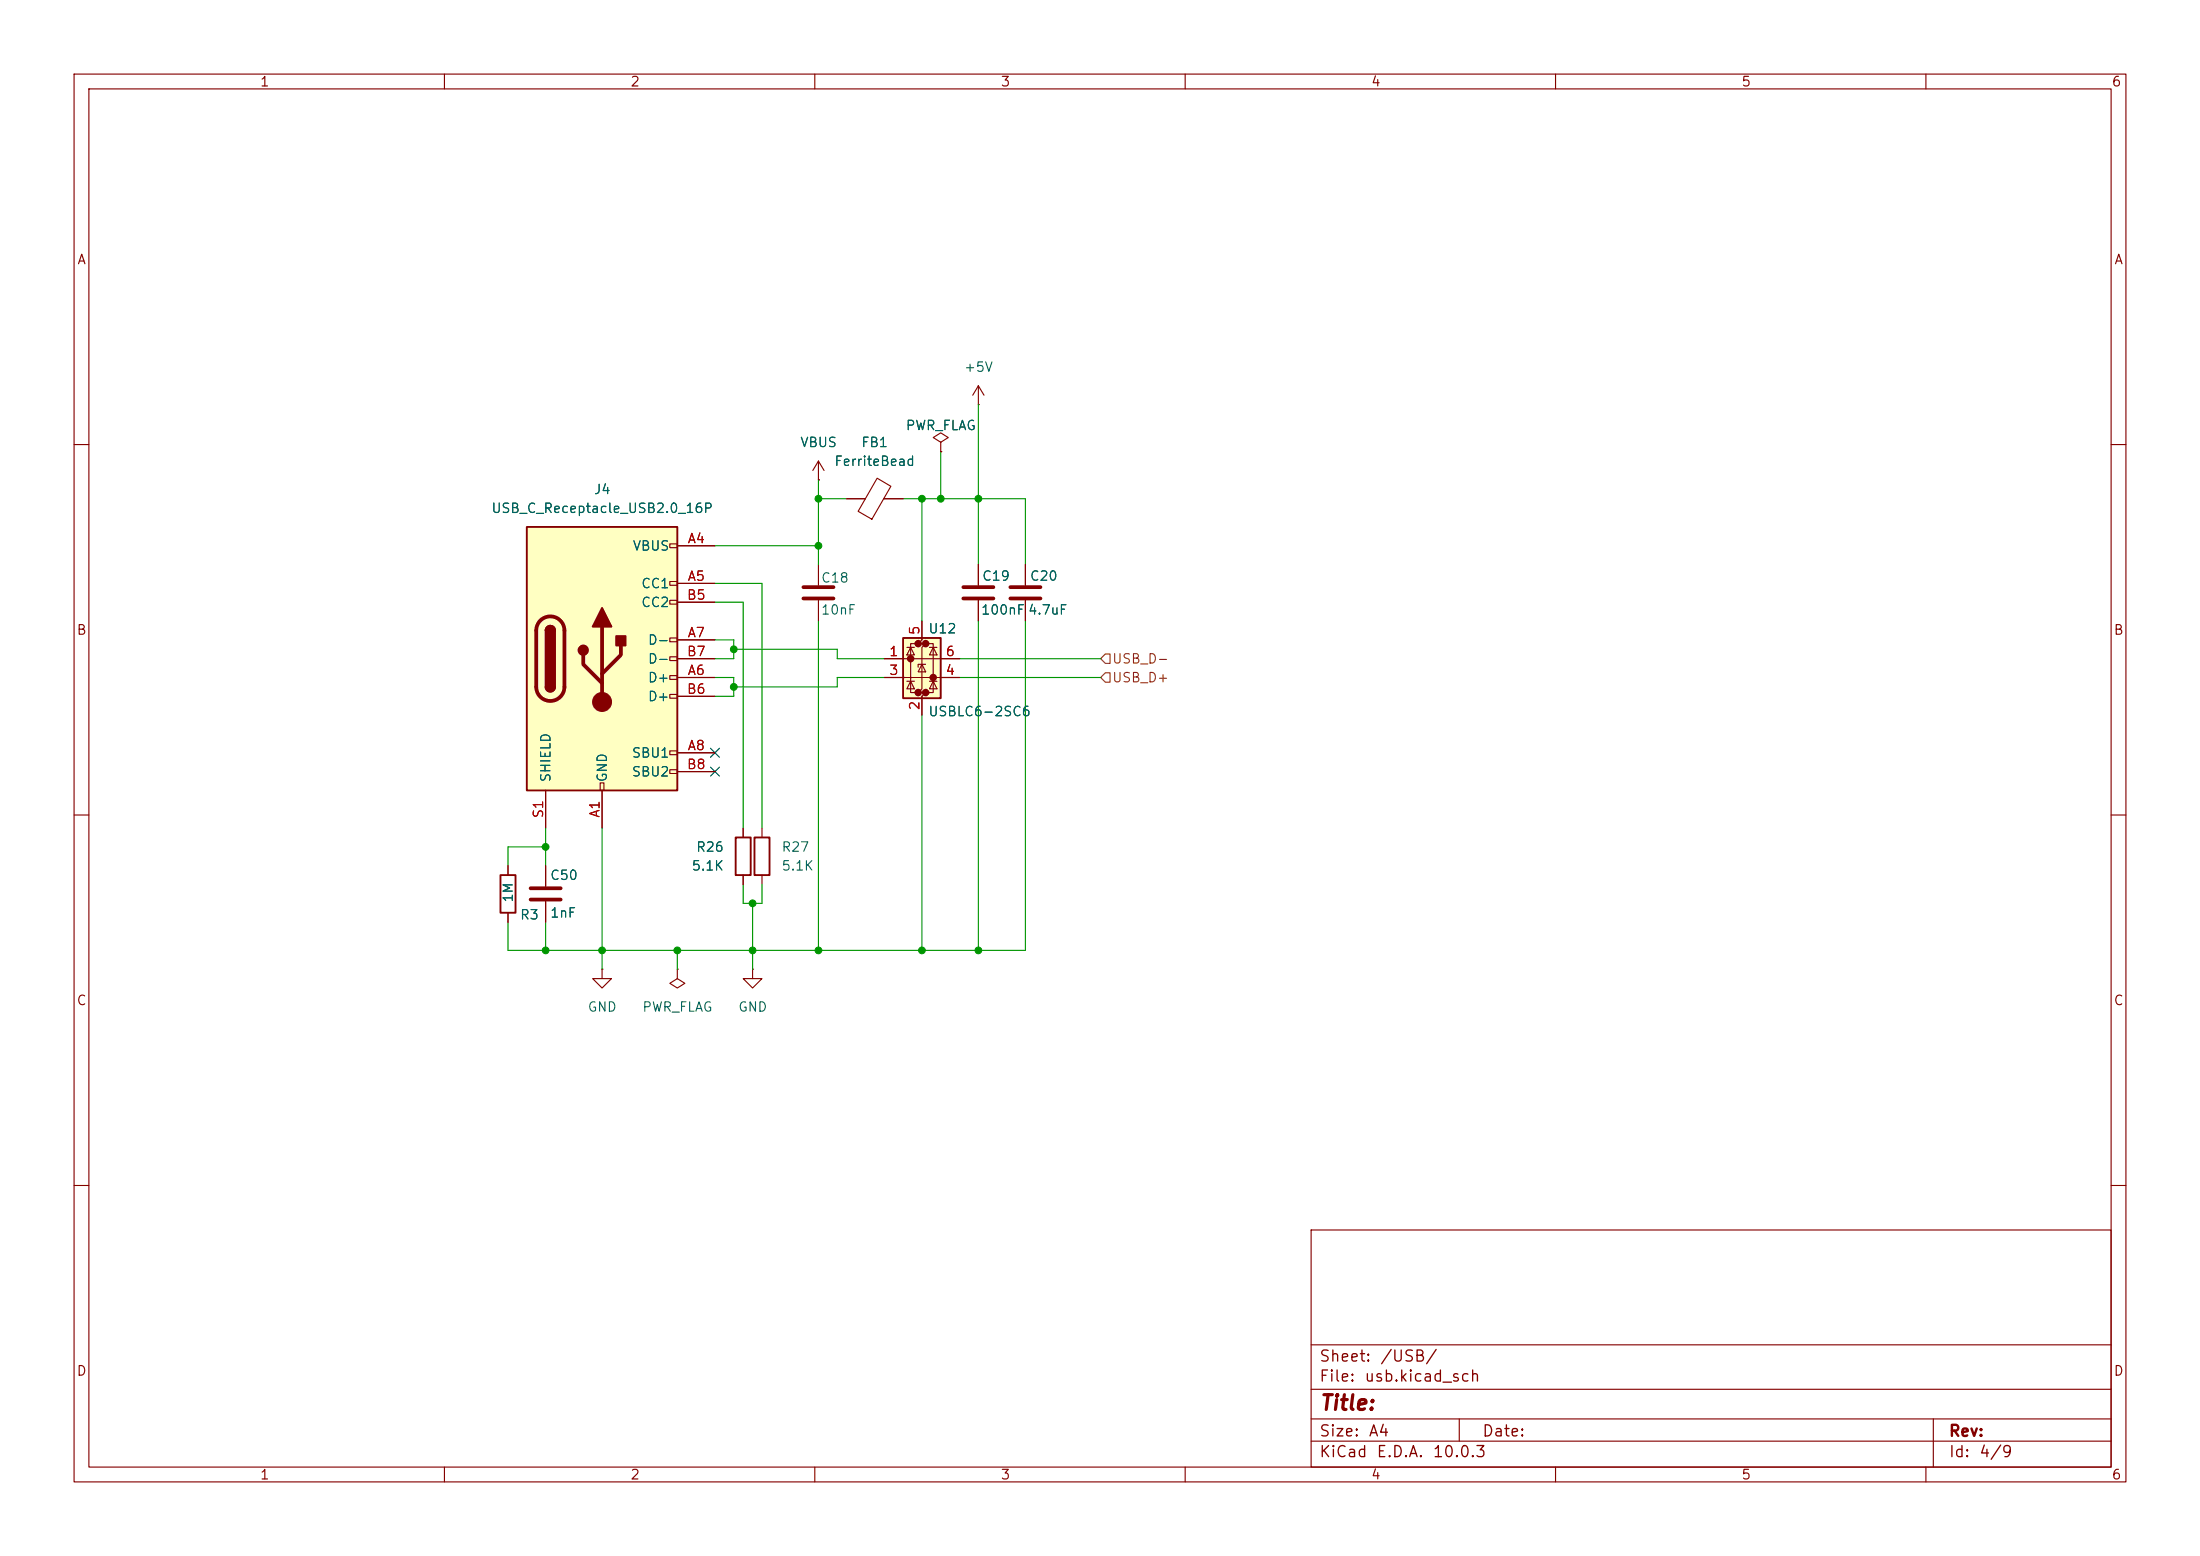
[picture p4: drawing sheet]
(kicad_sch
 (version 20260306)
 (generator "eeschema")
 (generator_version "10.0")
 (paper "A4")
 (lib_symbols
  (symbol "Connector:USB_C_Receptacle_USB2.0_16P"
   (pin_names
    (offset 1.016)) (exclude_from_sim no) (in_bom yes) (on_board yes)
   (in_pos_files yes)
   (duplicate_pin_numbers_are_jumpers no)
   (property "Reference" "J4" (at 0 22.86 0) (show_name no) (do_not_autoplace no) (effects (font (size 1.27 1.27))))
   (property "Value" "USB_C_Receptacle_USB2.0_16P" (at 0 20.32 0) (show_name no) (do_not_autoplace no) (effects (font (size 1.27 1.27))))
   (property "Footprint" "revolvenow:USB Type-C-02" (at 3.81 0 0) (show_name no) (do_not_autoplace no) (hide yes) (effects (font (size 1.27 1.27))))
   (property "Datasheet" "https://www.usb.org/sites/default/files/documents/usb_type-c.zip" (at 3.81 0 0) (show_name no) (do_not_autoplace no) (hide yes) (effects (font (size 1.27 1.27))))
   (property "Description" "USB 2.0-only 16P Type-C Receptacle connector" (at 0 0 0) (show_name no) (do_not_autoplace no) (hide yes) (effects (font (size 1.27 1.27))))
   (symbol "USB_C_Receptacle_USB2.0_16P_0_0"
    (rectangle (start -0.254 -17.78) (end 0.254 -16.764) (stroke (width 0) (type default)) (fill (type none)))
    (rectangle (start 10.16 15.494) (end 9.144 14.986) (stroke (width 0) (type default)) (fill (type none)))
    (rectangle (start 10.16 10.414) (end 9.144 9.906) (stroke (width 0) (type default)) (fill (type none)))
    (rectangle (start 10.16 7.874) (end 9.144 7.366) (stroke (width 0) (type default)) (fill (type none)))
    (rectangle (start 10.16 2.794) (end 9.144 2.286) (stroke (width 0) (type default)) (fill (type none)))
    (rectangle (start 10.16 0.254) (end 9.144 -0.254) (stroke (width 0) (type default)) (fill (type none)))
    (rectangle (start 10.16 -2.286) (end 9.144 -2.794) (stroke (width 0) (type default)) (fill (type none)))
    (rectangle (start 10.16 -4.826) (end 9.144 -5.334) (stroke (width 0) (type default)) (fill (type none)))
    (rectangle (start 10.16 -12.446) (end 9.144 -12.954) (stroke (width 0) (type default)) (fill (type none)))
    (rectangle (start 10.16 -14.986) (end 9.144 -15.494) (stroke (width 0) (type default)) (fill (type none))))
   (symbol "USB_C_Receptacle_USB2.0_16P_0_1"
    (rectangle (start -10.16 17.78) (end 10.16 -17.78) (stroke (width 0.254) (type default)) (fill (type background)))
    (polyline (pts (xy -8.89 -3.81) (xy -8.89 3.81)) (stroke (width 0.508) (type default)) (fill (type none)))
    (rectangle (start -7.62 -3.81) (end -6.35 3.81) (stroke (width 0.254) (type default)) (fill (type outline)))
    (arc (start -7.62 3.81) (mid -6.985 4.4423) (end -6.35 3.81) (stroke (width 0.254) (type default)) (fill (type none)))
    (arc (start -7.62 3.81) (mid -6.985 4.4423) (end -6.35 3.81) (stroke (width 0.254) (type default)) (fill (type outline)))
    (arc (start -8.89 3.81) (mid -6.985 5.7067) (end -5.08 3.81) (stroke (width 0.508) (type default)) (fill (type none)))
    (arc (start -5.08 -3.81) (mid -6.985 -5.7067) (end -8.89 -3.81) (stroke (width 0.508) (type default)) (fill (type none)))
    (arc (start -6.35 -3.81) (mid -6.985 -4.4423) (end -7.62 -3.81) (stroke (width 0.254) (type default)) (fill (type none)))
    (arc (start -6.35 -3.81) (mid -6.985 -4.4423) (end -7.62 -3.81) (stroke (width 0.254) (type default)) (fill (type outline)))
    (polyline (pts (xy -5.08 3.81) (xy -5.08 -3.81)) (stroke (width 0.508) (type default)) (fill (type none)))
    (circle (center -2.54 1.143) (radius 0.635) (stroke (width 0.254) (type default)) (fill (type outline)))
    (polyline (pts (xy -1.27 4.318) (xy 0 6.858) (xy 1.27 4.318) (xy -1.27 4.318)) (stroke (width 0.254) (type default)) (fill (type outline)))
    (polyline (pts (xy 0 -2.032) (xy 2.54 0.508) (xy 2.54 1.778)) (stroke (width 0.508) (type default)) (fill (type none)))
    (polyline (pts (xy 0 -3.302) (xy -2.54 -0.762) (xy -2.54 0.508)) (stroke (width 0.508) (type default)) (fill (type none)))
    (polyline (pts (xy 0 -5.842) (xy 0 4.318)) (stroke (width 0.508) (type default)) (fill (type none)))
    (circle (center 0 -5.842) (radius 1.27) (stroke (width 0) (type default)) (fill (type outline)))
    (rectangle (start 1.905 1.778) (end 3.175 3.048) (stroke (width 0.254) (type default)) (fill (type outline))))
   (symbol "USB_C_Receptacle_USB2.0_16P_1_1"
    (pin passive line (at 0 -22.86 90) (length 5.08) (name "GND" (effects (font (size 1.27 1.27)))) (number "A1" (effects (font (size 1.27 1.27)))))
    (pin power_out line (at 15.24 15.24 180) (length 5.08) (name "VBUS" (effects (font (size 1.27 1.27)))) (number "A4" (effects (font (size 1.27 1.27)))))
    (pin bidirectional line (at 15.24 10.16 180) (length 5.08) (name "CC1" (effects (font (size 1.27 1.27)))) (number "A5" (effects (font (size 1.27 1.27)))))
    (pin bidirectional line (at 15.24 -2.54 180) (length 5.08) (name "D+" (effects (font (size 1.27 1.27)))) (number "A6" (effects (font (size 1.27 1.27)))))
    (pin bidirectional line (at 15.24 2.54 180) (length 5.08) (name "D-" (effects (font (size 1.27 1.27)))) (number "A7" (effects (font (size 1.27 1.27)))))
    (pin bidirectional line (at 15.24 -12.7 180) (length 5.08) (name "SBU1" (effects (font (size 1.27 1.27)))) (number "A8" (effects (font (size 1.27 1.27)))))
    (pin passive line (at 0 -22.86 90) (length 5.08) (hide yes) (name "GND" (effects (font (size 1.27 1.27)))) (number "B1" (effects (font (size 1.27 1.27)))))
    (pin power_out line (at 15.24 15.24 180) (length 5.08) (hide yes) (name "VBUS" (effects (font (size 1.27 1.27)))) (number "B4" (effects (font (size 1.27 1.27)))))
    (pin bidirectional line (at 15.24 7.62 180) (length 5.08) (name "CC2" (effects (font (size 1.27 1.27)))) (number "B5" (effects (font (size 1.27 1.27)))))
    (pin bidirectional line (at 15.24 -5.08 180) (length 5.08) (name "D+" (effects (font (size 1.27 1.27)))) (number "B6" (effects (font (size 1.27 1.27)))))
    (pin bidirectional line (at 15.24 0 180) (length 5.08) (name "D-" (effects (font (size 1.27 1.27)))) (number "B7" (effects (font (size 1.27 1.27)))))
    (pin bidirectional line (at 15.24 -15.24 180) (length 5.08) (name "SBU2" (effects (font (size 1.27 1.27)))) (number "B8" (effects (font (size 1.27 1.27)))))
    (pin passive line (at -7.62 -22.86 90) (length 5.08) (name "SHIELD" (effects (font (size 1.27 1.27)))) (number "S1" (effects (font (size 1.27 1.27))))))
   (embedded_fonts no))
  (symbol "Device:C"
   (pin_numbers (hide yes))
   (pin_names
    (offset 0.254)) (exclude_from_sim no) (in_bom yes) (on_board yes)
   (in_pos_files yes)
   (duplicate_pin_numbers_are_jumpers no)
   (property "Reference" "C" (at 0.635 2.54 0) (show_name no) (do_not_autoplace no) (effects (font (size 1.27 1.27)) (justify left)))
   (property "Value" "C" (at 0.635 -2.54 0) (show_name no) (do_not_autoplace no) (effects (font (size 1.27 1.27)) (justify left)))
   (property "Footprint" "" (at 0.9652 -3.81 0) (show_name no) (do_not_autoplace no) (hide yes) (effects (font (size 1.27 1.27))))
   (property "Datasheet" "" (at 0 0 0) (show_name no) (do_not_autoplace no) (hide yes) (effects (font (size 1.27 1.27))))
   (property "Description" "Unpolarized capacitor" (at 0 0 0) (show_name no) (do_not_autoplace no) (hide yes) (effects (font (size 1.27 1.27))))
   (symbol "C_0_1"
    (polyline (pts (xy -2.032 0.762) (xy 2.032 0.762)) (stroke (width 0.508) (type default)) (fill (type none)))
    (polyline (pts (xy -2.032 -0.762) (xy 2.032 -0.762)) (stroke (width 0.508) (type default)) (fill (type none))))
   (symbol "C_1_1"
    (pin passive line (at 0 3.81 270) (length 2.794) (name "" (effects (font (size 1.27 1.27)))) (number "1" (effects (font (size 1.27 1.27)))))
    (pin passive line (at 0 -3.81 90) (length 2.794) (name "" (effects (font (size 1.27 1.27)))) (number "2" (effects (font (size 1.27 1.27))))))
   (embedded_fonts no))
  (symbol "Device:FerriteBead"
   (pin_numbers (hide yes))
   (pin_names
    (offset 0)) (exclude_from_sim no) (in_bom yes) (on_board yes)
   (in_pos_files yes)
   (duplicate_pin_numbers_are_jumpers no)
   (property "Reference" "FB" (at -3.81 0.635 90) (show_name no) (do_not_autoplace no) (effects (font (size 1.27 1.27))))
   (property "Value" "FerriteBead" (at 3.81 0 90) (show_name no) (do_not_autoplace no) (effects (font (size 1.27 1.27))))
   (property "Footprint" "" (at -1.778 0 90) (show_name no) (do_not_autoplace no) (hide yes) (effects (font (size 1.27 1.27))))
   (property "Datasheet" "" (at 0 0 0) (show_name no) (do_not_autoplace no) (hide yes) (effects (font (size 1.27 1.27))))
   (property "Description" "Ferrite bead" (at 0 0 0) (show_name no) (do_not_autoplace no) (hide yes) (effects (font (size 1.27 1.27))))
   (symbol "FerriteBead_0_1"
    (polyline (pts (xy -2.7686 0.4064) (xy -1.7018 2.2606) (xy 2.7686 -0.3048) (xy 1.6764 -2.159) (xy -2.7686 0.4064)) (stroke (width 0) (type default)) (fill (type none)))
    (polyline (pts (xy 0 1.27) (xy 0 1.2954)) (stroke (width 0) (type default)) (fill (type none)))
    (polyline (pts (xy 0 -1.27) (xy 0 -1.2192)) (stroke (width 0) (type default)) (fill (type none))))
   (symbol "FerriteBead_1_1"
    (pin passive line (at 0 3.81 270) (length 2.54) (name "" (effects (font (size 1.27 1.27)))) (number "1" (effects (font (size 1.27 1.27)))))
    (pin passive line (at 0 -3.81 90) (length 2.54) (name "" (effects (font (size 1.27 1.27)))) (number "2" (effects (font (size 1.27 1.27))))))
   (embedded_fonts no))
  (symbol "Device:R"
   (pin_numbers (hide yes))
   (pin_names
    (offset 0)) (exclude_from_sim no) (in_bom yes) (on_board yes)
   (in_pos_files yes)
   (duplicate_pin_numbers_are_jumpers no)
   (property "Reference" "R" (at 2.032 0 90) (show_name no) (do_not_autoplace no) (effects (font (size 1.27 1.27))))
   (property "Value" "R" (at 0 0 90) (show_name no) (do_not_autoplace no) (effects (font (size 1.27 1.27))))
   (property "Footprint" "" (at -1.778 0 90) (show_name no) (do_not_autoplace no) (hide yes) (effects (font (size 1.27 1.27))))
   (property "Datasheet" "" (at 0 0 0) (show_name no) (do_not_autoplace no) (hide yes) (effects (font (size 1.27 1.27))))
   (property "Description" "Resistor" (at 0 0 0) (show_name no) (do_not_autoplace no) (hide yes) (effects (font (size 1.27 1.27))))
   (symbol "R_0_1"
    (rectangle (start -1.016 -2.54) (end 1.016 2.54) (stroke (width 0.254) (type default)) (fill (type none))))
   (symbol "R_1_1"
    (pin passive line (at 0 3.81 270) (length 1.27) (name "" (effects (font (size 1.27 1.27)))) (number "1" (effects (font (size 1.27 1.27)))))
    (pin passive line (at 0 -3.81 90) (length 1.27) (name "" (effects (font (size 1.27 1.27)))) (number "2" (effects (font (size 1.27 1.27))))))
   (embedded_fonts no))
  (symbol "Power_Protection:USBLC6-2SC6"
   (pin_names (hide yes)) (exclude_from_sim no) (in_bom yes) (on_board yes)
   (in_pos_files yes)
   (duplicate_pin_numbers_are_jumpers no)
   (property "Reference" "U" (at 0.635 5.715 0) (show_name no) (do_not_autoplace no) (effects (font (size 1.27 1.27)) (justify left)))
   (property "Value" "USBLC6-2SC6" (at 0.635 3.81 0) (show_name no) (do_not_autoplace no) (effects (font (size 1.27 1.27)) (justify left)))
   (property "Footprint" "Package_TO_SOT_SMD:SOT-23-6" (at 1.27 -6.35 0) (show_name no) (do_not_autoplace no) (hide yes) (effects (font (size 1.27 1.27)
    (italic yes)) (justify left)))
   (property "Datasheet" "https://www.st.com/resource/en/datasheet/usblc6-2.pdf" (at 1.27 -8.255 0) (show_name no) (do_not_autoplace no) (hide yes) (effects (font (size 1.27 1.27)) (justify left)))
   (property "Description" "Very low capacitance ESD protection diode, 2 data-line, SOT-23-6" (at 0 0 0) (show_name no) (do_not_autoplace no) (hide yes) (effects (font (size 1.27 1.27))))
   (symbol "USBLC6-2SC6_0_0"
    (circle (center -1.524 0) (radius 0.0001) (stroke (width 0.508) (type default)) (fill (type none)))
    (circle (center -0.508 2.032) (radius 0.0001) (stroke (width 0.508) (type default)) (fill (type none)))
    (circle (center -0.508 -4.572) (radius 0.0001) (stroke (width 0.508) (type default)) (fill (type none)))
    (circle (center 0.508 2.032) (radius 0.0001) (stroke (width 0.508) (type default)) (fill (type none)))
    (circle (center 0.508 -4.572) (radius 0.0001) (stroke (width 0.508) (type default)) (fill (type none)))
    (circle (center 1.524 -2.54) (radius 0.0001) (stroke (width 0.508) (type default)) (fill (type none))))
   (symbol "USBLC6-2SC6_0_1"
    (polyline (pts (xy -2.54 0) (xy 2.54 0)) (stroke (width 0) (type default)) (fill (type none)))
    (polyline (pts (xy -2.54 -2.54) (xy 2.54 -2.54)) (stroke (width 0) (type default)) (fill (type none)))
    (polyline (pts (xy -2.032 0.508) (xy -1.016 0.508) (xy -1.524 1.524) (xy -2.032 0.508)) (stroke (width 0) (type default)) (fill (type none)))
    (polyline (pts (xy -2.032 -3.048) (xy -1.016 -3.048)) (stroke (width 0) (type default)) (fill (type none)))
    (polyline (pts (xy -1.016 1.524) (xy -2.032 1.524)) (stroke (width 0) (type default)) (fill (type none)))
    (polyline (pts (xy -1.016 -4.064) (xy -2.032 -4.064) (xy -1.524 -3.048) (xy -1.016 -4.064)) (stroke (width 0) (type default)) (fill (type none)))
    (polyline (pts (xy -0.508 -1.143) (xy -0.508 -0.762) (xy 0.508 -0.762)) (stroke (width 0) (type default)) (fill (type none)))
    (polyline (pts (xy 0 2.54) (xy -0.508 2.032) (xy 0.508 2.032) (xy 0 1.524) (xy 0 -4.064) (xy -0.508 -4.572) (xy 0.508 -4.572) (xy 0 -5.08)) (stroke (width 0) (type default)) (fill (type none)))
    (polyline (pts (xy 0.508 -1.778) (xy -0.508 -1.778) (xy 0 -0.762) (xy 0.508 -1.778)) (stroke (width 0) (type default)) (fill (type none)))
    (polyline (pts (xy 1.016 1.524) (xy 2.032 1.524)) (stroke (width 0) (type default)) (fill (type none)))
    (polyline (pts (xy 1.016 -3.048) (xy 2.032 -3.048)) (stroke (width 0) (type default)) (fill (type none)))
    (polyline (pts (xy 2.032 0.508) (xy 1.016 0.508) (xy 1.524 1.524) (xy 2.032 0.508)) (stroke (width 0) (type default)) (fill (type none)))
    (polyline (pts (xy 2.032 -4.064) (xy 1.016 -4.064) (xy 1.524 -3.048) (xy 2.032 -4.064)) (stroke (width 0) (type default)) (fill (type none))))
   (symbol "USBLC6-2SC6_1_1"
    (rectangle (start -2.54 2.794) (end 2.54 -5.334) (stroke (width 0.254) (type default)) (fill (type background)))
    (polyline (pts (xy -0.508 2.032) (xy -1.524 2.032) (xy -1.524 -4.572) (xy -0.508 -4.572)) (stroke (width 0) (type default)) (fill (type none)))
    (polyline (pts (xy 0.508 -4.572) (xy 1.524 -4.572) (xy 1.524 2.032) (xy 0.508 2.032)) (stroke (width 0) (type default)) (fill (type none)))
    (pin passive line (at -5.08 0 0) (length 2.54) (name "I/O1" (effects (font (size 1.27 1.27)))) (number "1" (effects (font (size 1.27 1.27)))))
    (pin passive line (at 0 -7.62 90) (length 2.54) (name "GND" (effects (font (size 1.27 1.27)))) (number "2" (effects (font (size 1.27 1.27)))))
    (pin passive line (at -5.08 -2.54 0) (length 2.54) (name "I/O2" (effects (font (size 1.27 1.27)))) (number "3" (effects (font (size 1.27 1.27)))))
    (pin passive line (at 5.08 -2.54 180) (length 2.54) (name "I/O2" (effects (font (size 1.27 1.27)))) (number "4" (effects (font (size 1.27 1.27)))))
    (pin passive line (at 0 5.08 270) (length 2.54) (name "VBUS" (effects (font (size 1.27 1.27)))) (number "5" (effects (font (size 1.27 1.27)))))
    (pin passive line (at 5.08 0 180) (length 2.54) (name "I/O1" (effects (font (size 1.27 1.27)))) (number "6" (effects (font (size 1.27 1.27))))))
   (embedded_fonts no))
  (symbol "power:+5V"
   (power global)
   (pin_numbers (hide yes))
   (pin_names
    (offset 0) (hide yes)) (exclude_from_sim no) (in_bom yes) (on_board yes)
   (in_pos_files yes)
   (duplicate_pin_numbers_are_jumpers no)
   (property "Reference" "#PWR" (at 0 -3.81 0) (show_name no) (do_not_autoplace no) (hide yes) (effects (font (size 1.27 1.27))))
   (property "Value" "+5V" (at 0 3.556 0) (show_name no) (do_not_autoplace no) (effects (font (size 1.27 1.27))))
   (property "Footprint" "" (at 0 0 0) (show_name no) (do_not_autoplace no) (hide yes) (effects (font (size 1.27 1.27))))
   (property "Datasheet" "" (at 0 0 0) (show_name no) (do_not_autoplace no) (hide yes) (effects (font (size 1.27 1.27))))
   (property "Description" "Power symbol creates a global label with name \"+5V\"" (at 0 0 0) (show_name no) (do_not_autoplace no) (hide yes) (effects (font (size 1.27 1.27))))
   (symbol "+5V_0_1"
    (polyline (pts (xy -0.762 1.27) (xy 0 2.54)) (stroke (width 0) (type default)) (fill (type none)))
    (polyline (pts (xy 0 2.54) (xy 0.762 1.27)) (stroke (width 0) (type default)) (fill (type none)))
    (polyline (pts (xy 0 0) (xy 0 2.54)) (stroke (width 0) (type default)) (fill (type none))))
   (symbol "+5V_1_1"
    (pin power_in line (at 0 0 90) (length 0) (name "" (effects (font (size 1.27 1.27)))) (number "1" (effects (font (size 1.27 1.27))))))
   (embedded_fonts no))
  (symbol "power:GND"
   (power global)
   (pin_numbers (hide yes))
   (pin_names
    (offset 0) (hide yes)) (exclude_from_sim no) (in_bom yes) (on_board yes)
   (in_pos_files yes)
   (duplicate_pin_numbers_are_jumpers no)
   (property "Reference" "#PWR" (at 0 -6.35 0) (show_name no) (do_not_autoplace no) (hide yes) (effects (font (size 1.27 1.27))))
   (property "Value" "GND" (at 0 -3.81 0) (show_name no) (do_not_autoplace no) (effects (font (size 1.27 1.27))))
   (property "Footprint" "" (at 0 0 0) (show_name no) (do_not_autoplace no) (hide yes) (effects (font (size 1.27 1.27))))
   (property "Datasheet" "" (at 0 0 0) (show_name no) (do_not_autoplace no) (hide yes) (effects (font (size 1.27 1.27))))
   (property "Description" "Power symbol creates a global label with name \"GND\" , ground" (at 0 0 0) (show_name no) (do_not_autoplace no) (hide yes) (effects (font (size 1.27 1.27))))
   (symbol "GND_0_1"
    (polyline (pts (xy 0 0) (xy 0 -1.27) (xy 1.27 -1.27) (xy 0 -2.54) (xy -1.27 -1.27) (xy 0 -1.27)) (stroke (width 0) (type default)) (fill (type none))))
   (symbol "GND_1_1"
    (pin power_in line (at 0 0 270) (length 0) (name "" (effects (font (size 1.27 1.27)))) (number "1" (effects (font (size 1.27 1.27))))))
   (embedded_fonts no))
  (symbol "power:PWR_FLAG"
   (power global)
   (pin_numbers (hide yes))
   (pin_names
    (offset 0) (hide yes)) (exclude_from_sim no) (in_bom yes) (on_board yes)
   (in_pos_files yes)
   (duplicate_pin_numbers_are_jumpers no)
   (property "Reference" "#FLG" (at 0 1.905 0) (show_name no) (do_not_autoplace no) (hide yes) (effects (font (size 1.27 1.27))))
   (property "Value" "PWR_FLAG" (at 0 3.81 0) (show_name no) (do_not_autoplace no) (effects (font (size 1.27 1.27))))
   (property "Footprint" "" (at 0 0 0) (show_name no) (do_not_autoplace no) (hide yes) (effects (font (size 1.27 1.27))))
   (property "Datasheet" "" (at 0 0 0) (show_name no) (do_not_autoplace no) (hide yes) (effects (font (size 1.27 1.27))))
   (property "Description" "Special symbol for telling ERC where power comes from" (at 0 0 0) (show_name no) (do_not_autoplace no) (hide yes) (effects (font (size 1.27 1.27))))
   (symbol "PWR_FLAG_0_0"
    (pin power_out line (at 0 0 90) (length 0) (name "" (effects (font (size 1.27 1.27)))) (number "1" (effects (font (size 1.27 1.27))))))
   (symbol "PWR_FLAG_0_1"
    (polyline (pts (xy 0 0) (xy 0 1.27) (xy -1.016 1.905) (xy 0 2.54) (xy 1.016 1.905) (xy 0 1.27)) (stroke (width 0) (type default)) (fill (type none))))
   (embedded_fonts no))
  (symbol "power:VBUS"
   (power global)
   (pin_numbers (hide yes))
   (pin_names
    (offset 0) (hide yes)) (exclude_from_sim no) (in_bom yes) (on_board yes)
   (in_pos_files yes)
   (duplicate_pin_numbers_are_jumpers no)
   (property "Reference" "#PWR" (at 0 -3.81 0) (show_name no) (do_not_autoplace no) (hide yes) (effects (font (size 1.27 1.27))))
   (property "Value" "VBUS" (at 0 3.556 0) (show_name no) (do_not_autoplace no) (effects (font (size 1.27 1.27))))
   (property "Footprint" "" (at 0 0 0) (show_name no) (do_not_autoplace no) (hide yes) (effects (font (size 1.27 1.27))))
   (property "Datasheet" "" (at 0 0 0) (show_name no) (do_not_autoplace no) (hide yes) (effects (font (size 1.27 1.27))))
   (property "Description" "Power symbol creates a global label with name \"VBUS\"" (at 0 0 0) (show_name no) (do_not_autoplace no) (hide yes) (effects (font (size 1.27 1.27))))
   (symbol "VBUS_0_1"
    (polyline (pts (xy -0.762 1.27) (xy 0 2.54)) (stroke (width 0) (type default)) (fill (type none)))
    (polyline (pts (xy 0 2.54) (xy 0.762 1.27)) (stroke (width 0) (type default)) (fill (type none)))
    (polyline (pts (xy 0 0) (xy 0 2.54)) (stroke (width 0) (type default)) (fill (type none))))
   (symbol "VBUS_1_1"
    (pin power_in line (at 0 0 90) (length 0) (name "" (effects (font (size 1.27 1.27)))) (number "1" (effects (font (size 1.27 1.27))))))
   (embedded_fonts no)))
 (junction
  (at 110.49 73.66)
  (diameter 0)
  (color 0 0 0 0))
 (junction
  (at 101.6 121.92)
  (diameter 0)
  (color 0 0 0 0))
 (junction
  (at 110.49 67.31)
  (diameter 0)
  (color 0 0 0 0))
 (junction
  (at 127 67.31)
  (diameter 0)
  (color 0 0 0 0))
 (junction
  (at 124.46 128.27)
  (diameter 0)
  (color 0 0 0 0))
 (junction
  (at 99.06 87.63)
  (diameter 0)
  (color 0 0 0 0))
 (junction
  (at 73.66 114.3)
  (diameter 0)
  (color 0 0 0 0))
 (junction
  (at 132.08 128.27)
  (diameter 0)
  (color 0 0 0 0))
 (junction
  (at 99.06 92.71)
  (diameter 0)
  (color 0 0 0 0))
 (junction
  (at 132.08 67.31)
  (diameter 0)
  (color 0 0 0 0))
 (junction
  (at 101.6 128.27)
  (diameter 0)
  (color 0 0 0 0))
 (junction
  (at 110.49 128.27)
  (diameter 0)
  (color 0 0 0 0))
 (junction
  (at 81.28 128.27)
  (diameter 0)
  (color 0 0 0 0))
 (junction
  (at 124.46 67.31)
  (diameter 0)
  (color 0 0 0 0))
 (junction
  (at 73.66 128.27)
  (diameter 0)
  (color 0 0 0 0))
 (junction
  (at 91.44 128.27)
  (diameter 0)
  (color 0 0 0 0))
 (no_connect
  (at 96.52 101.6))
 (no_connect
  (at 96.52 104.14))
 (wire
  (pts (xy 96.52 81.28) (xy 100.33 81.28))
  (stroke (width 0) (type default)))
 (wire
  (pts (xy 100.33 121.92) (xy 101.6 121.92))
  (stroke (width 0) (type default)))
 (wire
  (pts (xy 110.49 83.82) (xy 110.49 128.27))
  (stroke (width 0) (type default)))
 (wire
  (pts (xy 99.06 87.63) (xy 99.06 88.9))
  (stroke (width 0) (type default)))
 (wire
  (pts (xy 68.58 114.3) (xy 73.66 114.3))
  (stroke (width 0) (type default)))
 (wire
  (pts (xy 124.46 96.52) (xy 124.46 128.27))
  (stroke (width 0) (type default)))
 (wire
  (pts (xy 68.58 124.46) (xy 68.58 128.27))
  (stroke (width 0) (type default)))
 (wire
  (pts (xy 96.52 86.36) (xy 99.06 86.36))
  (stroke (width 0) (type default)))
 (wire
  (pts (xy 100.33 81.28) (xy 100.33 111.76))
  (stroke (width 0) (type default)))
 (wire
  (pts (xy 102.87 119.38) (xy 102.87 121.92))
  (stroke (width 0) (type default)))
 (wire
  (pts (xy 129.54 91.44) (xy 148.59 91.44))
  (stroke (width 0) (type default)))
 (wire
  (pts (xy 96.52 91.44) (xy 99.06 91.44))
  (stroke (width 0) (type default)))
 (wire
  (pts (xy 73.66 128.27) (xy 81.28 128.27))
  (stroke (width 0) (type default)))
 (wire
  (pts (xy 91.44 128.27) (xy 91.44 130.81))
  (stroke (width 0) (type default)))
 (wire
  (pts (xy 68.58 116.84) (xy 68.58 114.3))
  (stroke (width 0) (type default)))
 (wire
  (pts (xy 132.08 83.82) (xy 132.08 128.27))
  (stroke (width 0) (type default)))
 (wire
  (pts (xy 68.58 128.27) (xy 73.66 128.27))
  (stroke (width 0) (type default)))
 (wire
  (pts (xy 113.03 88.9) (xy 119.38 88.9))
  (stroke (width 0) (type default)))
 (wire
  (pts (xy 99.06 91.44) (xy 99.06 92.71))
  (stroke (width 0) (type default)))
 (wire
  (pts (xy 99.06 87.63) (xy 113.03 87.63))
  (stroke (width 0) (type default)))
 (wire
  (pts (xy 96.52 78.74) (xy 102.87 78.74))
  (stroke (width 0) (type default)))
 (wire
  (pts (xy 138.43 83.82) (xy 138.43 128.27))
  (stroke (width 0) (type default)))
 (wire
  (pts (xy 96.52 88.9) (xy 99.06 88.9))
  (stroke (width 0) (type default)))
 (wire
  (pts (xy 113.03 87.63) (xy 113.03 88.9))
  (stroke (width 0) (type default)))
 (wire
  (pts (xy 138.43 67.31) (xy 138.43 76.2))
  (stroke (width 0) (type default)))
 (wire
  (pts (xy 101.6 121.92) (xy 101.6 128.27))
  (stroke (width 0) (type default)))
 (wire
  (pts (xy 99.06 92.71) (xy 113.03 92.71))
  (stroke (width 0) (type default)))
 (wire
  (pts (xy 91.44 128.27) (xy 101.6 128.27))
  (stroke (width 0) (type default)))
 (wire
  (pts (xy 124.46 67.31) (xy 127 67.31))
  (stroke (width 0) (type default)))
 (wire
  (pts (xy 110.49 73.66) (xy 110.49 76.2))
  (stroke (width 0) (type default)))
 (wire
  (pts (xy 96.52 73.66) (xy 110.49 73.66))
  (stroke (width 0) (type default)))
 (wire
  (pts (xy 110.49 64.77) (xy 110.49 67.31))
  (stroke (width 0) (type default)))
 (wire
  (pts (xy 81.28 111.76) (xy 81.28 128.27))
  (stroke (width 0) (type default)))
 (wire
  (pts (xy 113.03 91.44) (xy 119.38 91.44))
  (stroke (width 0) (type default)))
 (wire
  (pts (xy 132.08 67.31) (xy 132.08 54.61))
  (stroke (width 0) (type default)))
 (wire
  (pts (xy 73.66 124.46) (xy 73.66 128.27))
  (stroke (width 0) (type default)))
 (wire
  (pts (xy 73.66 114.3) (xy 73.66 116.84))
  (stroke (width 0) (type default)))
 (wire
  (pts (xy 113.03 92.71) (xy 113.03 91.44))
  (stroke (width 0) (type default)))
 (wire
  (pts (xy 102.87 78.74) (xy 102.87 111.76))
  (stroke (width 0) (type default)))
 (wire
  (pts (xy 132.08 67.31) (xy 132.08 76.2))
  (stroke (width 0) (type default)))
 (wire
  (pts (xy 81.28 128.27) (xy 91.44 128.27))
  (stroke (width 0) (type default)))
 (wire
  (pts (xy 124.46 128.27) (xy 132.08 128.27))
  (stroke (width 0) (type default)))
 (wire
  (pts (xy 121.92 67.31) (xy 124.46 67.31))
  (stroke (width 0) (type default)))
 (wire
  (pts (xy 110.49 128.27) (xy 124.46 128.27))
  (stroke (width 0) (type default)))
 (wire
  (pts (xy 99.06 86.36) (xy 99.06 87.63))
  (stroke (width 0) (type default)))
 (wire
  (pts (xy 101.6 128.27) (xy 101.6 130.81))
  (stroke (width 0) (type default)))
 (wire
  (pts (xy 127 60.96) (xy 127 67.31))
  (stroke (width 0) (type default)))
 (wire
  (pts (xy 110.49 128.27) (xy 101.6 128.27))
  (stroke (width 0) (type default)))
 (wire
  (pts (xy 132.08 128.27) (xy 138.43 128.27))
  (stroke (width 0) (type default)))
 (wire
  (pts (xy 110.49 67.31) (xy 114.3 67.31))
  (stroke (width 0) (type default)))
 (wire
  (pts (xy 99.06 92.71) (xy 99.06 93.98))
  (stroke (width 0) (type default)))
 (wire
  (pts (xy 129.54 88.9) (xy 148.59 88.9))
  (stroke (width 0) (type default)))
 (wire
  (pts (xy 96.52 93.98) (xy 99.06 93.98))
  (stroke (width 0) (type default)))
 (wire
  (pts (xy 100.33 119.38) (xy 100.33 121.92))
  (stroke (width 0) (type default)))
 (wire
  (pts (xy 73.66 111.76) (xy 73.66 114.3))
  (stroke (width 0) (type default)))
 (wire
  (pts (xy 127 67.31) (xy 132.08 67.31))
  (stroke (width 0) (type default)))
 (wire
  (pts (xy 124.46 67.31) (xy 124.46 83.82))
  (stroke (width 0) (type default)))
 (wire
  (pts (xy 101.6 121.92) (xy 102.87 121.92))
  (stroke (width 0) (type default)))
 (wire
  (pts (xy 110.49 67.31) (xy 110.49 73.66))
  (stroke (width 0) (type default)))
 (wire
  (pts (xy 81.28 128.27) (xy 81.28 130.81))
  (stroke (width 0) (type default)))
 (wire
  (pts (xy 132.08 67.31) (xy 138.43 67.31))
  (stroke (width 0) (type default)))
 (hierarchical_label "USB_D-"
  (shape input)
  (at 148.59 88.9 0)
  (effects (font (size 1.27 1.27)) (justify left)))
 (hierarchical_label "USB_D+"
  (shape input)
  (at 148.59 91.44 0)
  (effects (font (size 1.27 1.27)) (justify left)))
 (symbol
  (lib_id "Device:C")
  (at 138.43 80.01 0)
  (unit 1)
  (body_style 1)
  (exclude_from_sim no)
  (in_bom yes)
  (on_board yes)
  (in_pos_files yes)
  (dnp no)
  (property "Reference" "C20" (at 138.938 77.724 0) (show_name no) (do_not_autoplace no) (effects (font (size 1.27 1.27)) (justify left)))
  (property "Value" "4.7uF" (at 138.684 82.296 0) (show_name no) (do_not_autoplace no) (effects (font (size 1.27 1.27)) (justify left)))
  (property "Footprint" "Capacitor_SMD:C_0603_1608Metric_Pad1.08x0.95mm_HandSolder" (at 139.3952 83.82 0) (hide yes) (show_name no) (do_not_autoplace no) (effects (font (size 1.27 1.27))))
  (property "Datasheet" "" (at 138.43 80.01 0) (hide yes) (show_name no) (do_not_autoplace no) (effects (font (size 1.27 1.27))))
  (property "Description" "Unpolarized capacitor" (at 138.43 80.01 0) (hide yes) (show_name no) (do_not_autoplace no) (effects (font (size 1.27 1.27))))
  (pin "1")
  (pin "2"))
 (symbol
  (lib_id "Device:C")
  (at 73.66 120.65 180)
  (unit 1)
  (body_style 1)
  (exclude_from_sim no)
  (in_bom yes)
  (on_board yes)
  (in_pos_files yes)
  (dnp no)
  (property "Reference" "C50" (at 74.168 118.11 0) (show_name no) (do_not_autoplace no) (effects (font (size 1.27 1.27)) (justify right)))
  (property "Value" "1nF" (at 74.168 123.19 0) (show_name no) (do_not_autoplace no) (effects (font (size 1.27 1.27)) (justify right)))
  (property "Footprint" "Capacitor_SMD:C_0603_1608Metric_Pad1.08x0.95mm_HandSolder" (at 72.6948 116.84 0) (hide yes) (show_name no) (do_not_autoplace no) (effects (font (size 1.27 1.27))))
  (property "Datasheet" "" (at 73.66 120.65 0) (hide yes) (show_name no) (do_not_autoplace no) (effects (font (size 1.27 1.27))))
  (property "Description" "Unpolarized capacitor" (at 73.66 120.65 0) (hide yes) (show_name no) (do_not_autoplace no) (effects (font (size 1.27 1.27))))
  (pin "2")
  (pin "1"))
 (symbol
  (lib_id "Device:R")
  (at 68.58 120.65 0)
  (unit 1)
  (body_style 1)
  (exclude_from_sim no)
  (in_bom yes)
  (on_board yes)
  (in_pos_files yes)
  (dnp no)
  (property "Reference" "R3" (at 70.104 123.444 0) (show_name no) (do_not_autoplace no) (effects (font (size 1.27 1.27)) (justify left)))
  (property "Value" "1M" (at 68.58 121.92 90) (show_name no) (do_not_autoplace no) (effects (font (size 1.27 1.27)) (justify left)))
  (property "Footprint" "Resistor_SMD:R_0603_1608Metric_Pad0.98x0.95mm_HandSolder" (at 66.802 120.65 90) (hide yes) (show_name no) (do_not_autoplace no) (effects (font (size 1.27 1.27))))
  (property "Datasheet" "" (at 68.58 120.65 0) (hide yes) (show_name no) (do_not_autoplace no) (effects (font (size 1.27 1.27))))
  (property "Description" "Resistor" (at 68.58 120.65 0) (hide yes) (show_name no) (do_not_autoplace no) (effects (font (size 1.27 1.27))))
  (pin "1")
  (pin "2"))
 (symbol
  (lib_id "power:VBUS")
  (at 110.49 64.77 0)
  (unit 1)
  (body_style 1)
  (exclude_from_sim no)
  (in_bom yes)
  (on_board yes)
  (in_pos_files yes)
  (dnp no)
  (fields_autoplaced yes)
  (property "Reference" "#PWR033" (at 110.49 68.58 0) (hide yes) (show_name no) (do_not_autoplace no) (effects (font (size 1.27 1.27))))
  (property "Value" "VBUS" (at 110.49 59.69 0) (show_name no) (do_not_autoplace no) (effects (font (size 1.27 1.27))))
  (property "Footprint" "" (at 110.49 64.77 0) (hide yes) (show_name no) (do_not_autoplace no) (effects (font (size 1.27 1.27))))
  (property "Datasheet" "" (at 110.49 64.77 0) (hide yes) (show_name no) (do_not_autoplace no) (effects (font (size 1.27 1.27))))
  (property "Description" "Power symbol creates a global label with name \"VBUS\"" (at 110.49 64.77 0) (hide yes) (show_name no) (do_not_autoplace no) (effects (font (size 1.27 1.27))))
  (pin "1"))
 (symbol
  (lib_id "power:PWR_FLAG")
  (at 127 60.96 0)
  (unit 1)
  (body_style 1)
  (exclude_from_sim no)
  (in_bom yes)
  (on_board yes)
  (in_pos_files yes)
  (dnp no)
  (property "Reference" "#FLG01" (at 127 59.055 0) (hide yes) (show_name no) (do_not_autoplace no) (effects (font (size 1.27 1.27))))
  (property "Value" "PWR_FLAG" (at 127 57.404 0) (show_name no) (do_not_autoplace no) (effects (font (size 1.27 1.27))))
  (property "Footprint" "" (at 127 60.96 0) (hide yes) (show_name no) (do_not_autoplace no) (effects (font (size 1.27 1.27))))
  (property "Datasheet" "" (at 127 60.96 0) (hide yes) (show_name no) (do_not_autoplace no) (effects (font (size 1.27 1.27))))
  (property "Description" "Special symbol for telling ERC where power comes from" (at 127 60.96 0) (hide yes) (show_name no) (do_not_autoplace no) (effects (font (size 1.27 1.27))))
  (pin "1"))
 (symbol
  (lib_id "Device:C")
  (at 110.49 80.01 0)
  (unit 1)
  (body_style 1)
  (exclude_from_sim no)
  (in_bom yes)
  (on_board yes)
  (in_pos_files yes)
  (dnp no)
  (property "Reference" "C18" (at 110.744 77.978 0) (show_name no) (do_not_autoplace no) (effects (font (size 1.27 1.27)) (justify left)))
  (property "Value" "10nF" (at 110.744 82.296 0) (show_name no) (do_not_autoplace no) (effects (font (size 1.27 1.27)) (justify left)))
  (property "Footprint" "Capacitor_SMD:C_0603_1608Metric_Pad1.08x0.95mm_HandSolder" (at 111.4552 83.82 0) (hide yes) (show_name no) (do_not_autoplace no) (effects (font (size 1.27 1.27))))
  (property "Datasheet" "" (at 110.49 80.01 0) (hide yes) (show_name no) (do_not_autoplace no) (effects (font (size 1.27 1.27))))
  (property "Description" "Unpolarized capacitor" (at 110.49 80.01 0) (hide yes) (show_name no) (do_not_autoplace no) (effects (font (size 1.27 1.27))))
  (pin "1")
  (pin "2"))
 (symbol
  (lib_id "Device:R")
  (at 100.33 115.57 0)
  (unit 1)
  (body_style 1)
  (exclude_from_sim no)
  (in_bom yes)
  (on_board yes)
  (in_pos_files yes)
  (dnp no)
  (fields_autoplaced yes)
  (property "Reference" "R26" (at 97.79 114.2999 0) (show_name no) (do_not_autoplace no) (effects (font (size 1.27 1.27)) (justify right)))
  (property "Value" "5.1K" (at 97.79 116.8399 0) (show_name no) (do_not_autoplace no) (effects (font (size 1.27 1.27)) (justify right)))
  (property "Footprint" "Resistor_SMD:R_0603_1608Metric_Pad0.98x0.95mm_HandSolder" (at 98.552 115.57 90) (hide yes) (show_name no) (do_not_autoplace no) (effects (font (size 1.27 1.27))))
  (property "Datasheet" "" (at 100.33 115.57 0) (hide yes) (show_name no) (do_not_autoplace no) (effects (font (size 1.27 1.27))))
  (property "Description" "Resistor" (at 100.33 115.57 0) (hide yes) (show_name no) (do_not_autoplace no) (effects (font (size 1.27 1.27))))
  (pin "1")
  (pin "2"))
 (symbol
  (lib_id "power:PWR_FLAG")
  (at 91.44 130.81 180)
  (unit 1)
  (body_style 1)
  (exclude_from_sim no)
  (in_bom yes)
  (on_board yes)
  (in_pos_files yes)
  (dnp no)
  (fields_autoplaced yes)
  (property "Reference" "#FLG06" (at 91.44 132.715 0) (hide yes) (show_name no) (do_not_autoplace no) (effects (font (size 1.27 1.27))))
  (property "Value" "PWR_FLAG" (at 91.44 135.89 0) (show_name no) (do_not_autoplace no) (effects (font (size 1.27 1.27))))
  (property "Footprint" "" (at 91.44 130.81 0) (hide yes) (show_name no) (do_not_autoplace no) (effects (font (size 1.27 1.27))))
  (property "Datasheet" "" (at 91.44 130.81 0) (hide yes) (show_name no) (do_not_autoplace no) (effects (font (size 1.27 1.27))))
  (property "Description" "Special symbol for telling ERC where power comes from" (at 91.44 130.81 0) (hide yes) (show_name no) (do_not_autoplace no) (effects (font (size 1.27 1.27))))
  (pin "1"))
 (symbol
  (lib_id "power:GND")
  (at 81.28 130.81 0)
  (unit 1)
  (body_style 1)
  (exclude_from_sim no)
  (in_bom yes)
  (on_board yes)
  (in_pos_files yes)
  (dnp no)
  (fields_autoplaced yes)
  (property "Reference" "#PWR07" (at 81.28 137.16 0) (hide yes) (show_name no) (do_not_autoplace no) (effects (font (size 1.27 1.27))))
  (property "Value" "GND" (at 81.28 135.89 0) (show_name no) (do_not_autoplace no) (effects (font (size 1.27 1.27))))
  (property "Footprint" "" (at 81.28 130.81 0) (hide yes) (show_name no) (do_not_autoplace no) (effects (font (size 1.27 1.27))))
  (property "Datasheet" "" (at 81.28 130.81 0) (hide yes) (show_name no) (do_not_autoplace no) (effects (font (size 1.27 1.27))))
  (property "Description" "Power symbol creates a global label with name \"GND\" , ground" (at 81.28 130.81 0) (hide yes) (show_name no) (do_not_autoplace no) (effects (font (size 1.27 1.27))))
  (pin "1"))
 (symbol
  (lib_id "Power_Protection:USBLC6-2SC6")
  (at 124.46 88.9 0)
  (unit 1)
  (body_style 1)
  (exclude_from_sim no)
  (in_bom yes)
  (on_board yes)
  (in_pos_files yes)
  (dnp no)
  (property "Reference" "U12" (at 125.222 84.836 0) (show_name no) (do_not_autoplace no) (effects (font (size 1.27 1.27)) (justify left)))
  (property "Value" "USBLC6-2SC6" (at 125.222 96.012 0) (show_name no) (do_not_autoplace no) (effects (font (size 1.27 1.27)) (justify left)))
  (property "Footprint" "Package_TO_SOT_SMD:SOT-23-6" (at 125.73 95.25 0) (hide yes) (show_name no) (do_not_autoplace no) (effects (font (size 1.27 1.27)
    (italic yes)) (justify left)))
  (property "Datasheet" "https://www.st.com/resource/en/datasheet/usblc6-2.pdf" (at 125.73 97.155 0) (hide yes) (show_name no) (do_not_autoplace no) (effects (font (size 1.27 1.27)) (justify left)))
  (property "Description" "Very low capacitance ESD protection diode, 2 data-line, SOT-23-6" (at 124.46 88.9 0) (hide yes) (show_name no) (do_not_autoplace no) (effects (font (size 1.27 1.27))))
  (pin "2")
  (pin "3")
  (pin "4")
  (pin "5")
  (pin "6")
  (pin "1"))
 (symbol
  (lib_id "Device:R")
  (at 102.87 115.57 0)
  (unit 1)
  (body_style 1)
  (exclude_from_sim no)
  (in_bom yes)
  (on_board yes)
  (in_pos_files yes)
  (dnp no)
  (property "Reference" "R27" (at 105.41 114.2999 0) (show_name no) (do_not_autoplace no) (effects (font (size 1.27 1.27)) (justify left)))
  (property "Value" "5.1K" (at 105.41 116.8399 0) (show_name no) (do_not_autoplace no) (effects (font (size 1.27 1.27)) (justify left)))
  (property "Footprint" "Resistor_SMD:R_0603_1608Metric_Pad0.98x0.95mm_HandSolder" (at 101.092 115.57 90) (hide yes) (show_name no) (do_not_autoplace no) (effects (font (size 1.27 1.27))))
  (property "Datasheet" "" (at 102.87 115.57 0) (hide yes) (show_name no) (do_not_autoplace no) (effects (font (size 1.27 1.27))))
  (property "Description" "Resistor" (at 102.87 115.57 0) (hide yes) (show_name no) (do_not_autoplace no) (effects (font (size 1.27 1.27))))
  (pin "1")
  (pin "2"))
 (symbol
  (lib_id "Device:C")
  (at 132.08 80.01 0)
  (unit 1)
  (body_style 1)
  (exclude_from_sim no)
  (in_bom yes)
  (on_board yes)
  (in_pos_files yes)
  (dnp no)
  (property "Reference" "C19" (at 136.398 77.724 0) (show_name no) (do_not_autoplace no) (effects (font (size 1.27 1.27)) (justify right)))
  (property "Value" "100nF" (at 138.43 82.296 0) (show_name no) (do_not_autoplace no) (effects (font (size 1.27 1.27)) (justify right)))
  (property "Footprint" "Capacitor_SMD:C_0603_1608Metric_Pad1.08x0.95mm_HandSolder" (at 133.0452 83.82 0) (hide yes) (show_name no) (do_not_autoplace no) (effects (font (size 1.27 1.27))))
  (property "Datasheet" "" (at 132.08 80.01 0) (hide yes) (show_name no) (do_not_autoplace no) (effects (font (size 1.27 1.27))))
  (property "Description" "Unpolarized capacitor" (at 132.08 80.01 0) (hide yes) (show_name no) (do_not_autoplace no) (effects (font (size 1.27 1.27))))
  (pin "1")
  (pin "2"))
 (symbol
  (lib_id "power:+5V")
  (at 132.08 54.61 0)
  (unit 1)
  (body_style 1)
  (exclude_from_sim no)
  (in_bom yes)
  (on_board yes)
  (in_pos_files yes)
  (dnp no)
  (fields_autoplaced yes)
  (property "Reference" "#PWR012" (at 132.08 58.42 0) (hide yes) (show_name no) (do_not_autoplace no) (effects (font (size 1.27 1.27))))
  (property "Value" "+5V" (at 132.08 49.53 0) (show_name no) (do_not_autoplace no) (effects (font (size 1.27 1.27))))
  (property "Footprint" "" (at 132.08 54.61 0) (hide yes) (show_name no) (do_not_autoplace no) (effects (font (size 1.27 1.27))))
  (property "Datasheet" "" (at 132.08 54.61 0) (hide yes) (show_name no) (do_not_autoplace no) (effects (font (size 1.27 1.27))))
  (property "Description" "Power symbol creates a global label with name \"+5V\"" (at 132.08 54.61 0) (hide yes) (show_name no) (do_not_autoplace no) (effects (font (size 1.27 1.27))))
  (pin "1"))
 (symbol
  (lib_id "power:GND")
  (at 101.6 130.81 0)
  (unit 1)
  (body_style 1)
  (exclude_from_sim no)
  (in_bom yes)
  (on_board yes)
  (in_pos_files yes)
  (dnp no)
  (fields_autoplaced yes)
  (property "Reference" "#PWR024" (at 101.6 137.16 0) (hide yes) (show_name no) (do_not_autoplace no) (effects (font (size 1.27 1.27))))
  (property "Value" "GND" (at 101.6 135.89 0) (show_name no) (do_not_autoplace no) (effects (font (size 1.27 1.27))))
  (property "Footprint" "" (at 101.6 130.81 0) (hide yes) (show_name no) (do_not_autoplace no) (effects (font (size 1.27 1.27))))
  (property "Datasheet" "" (at 101.6 130.81 0) (hide yes) (show_name no) (do_not_autoplace no) (effects (font (size 1.27 1.27))))
  (property "Description" "Power symbol creates a global label with name \"GND\" , ground" (at 101.6 130.81 0) (hide yes) (show_name no) (do_not_autoplace no) (effects (font (size 1.27 1.27))))
  (pin "1"))
 (symbol
  (lib_id "Connector:USB_C_Receptacle_USB2.0_16P")
  (at 81.28 88.9 0)
  (unit 1)
  (body_style 1)
  (exclude_from_sim no)
  (in_bom yes)
  (on_board yes)
  (in_pos_files yes)
  (dnp no)
  (fields_autoplaced yes)
  (property "Reference" "J4" (at 81.28 66.04 0) (show_name no) (do_not_autoplace no) (effects (font (size 1.27 1.27))))
  (property "Value" "USB_C_Receptacle_USB2.0_16P" (at 81.28 68.58 0) (show_name no) (do_not_autoplace no) (effects (font (size 1.27 1.27))))
  (property "Footprint" "revolvenow:USB Type-C-02" (at 85.09 88.9 0) (hide yes) (show_name no) (do_not_autoplace no) (effects (font (size 1.27 1.27))))
  (property "Datasheet" "https://www.usb.org/sites/default/files/documents/usb_type-c.zip" (at 85.09 88.9 0) (hide yes) (show_name no) (do_not_autoplace no) (effects (font (size 1.27 1.27))))
  (property "Description" "USB 2.0-only 16P Type-C Receptacle connector" (at 81.28 88.9 0) (hide yes) (show_name no) (do_not_autoplace no) (effects (font (size 1.27 1.27))))
  (pin "B1")
  (pin "A8")
  (pin "A1")
  (pin "B8")
  (pin "A4")
  (pin "A7")
  (pin "B7")
  (pin "B5")
  (pin "S1")
  (pin "A5")
  (pin "A6")
  (pin "B6")
  (pin "B4"))
 (symbol
  (lib_id "Device:FerriteBead")
  (at 118.11 67.31 90)
  (unit 1)
  (body_style 1)
  (exclude_from_sim no)
  (in_bom yes)
  (on_board yes)
  (in_pos_files yes)
  (dnp no)
  (fields_autoplaced yes)
  (property "Reference" "FB1" (at 118.0592 59.69 90) (show_name no) (do_not_autoplace no) (effects (font (size 1.27 1.27))))
  (property "Value" "FerriteBead" (at 118.0592 62.23 90) (show_name no) (do_not_autoplace no) (effects (font (size 1.27 1.27))))
  (property "Footprint" "Resistor_SMD:R_0805_2012Metric_Pad1.20x1.40mm_HandSolder" (at 118.11 69.088 90) (hide yes) (show_name no) (do_not_autoplace no) (effects (font (size 1.27 1.27))))
  (property "Datasheet" "" (at 118.11 67.31 0) (hide yes) (show_name no) (do_not_autoplace no) (effects (font (size 1.27 1.27))))
  (property "Description" "Ferrite bead" (at 118.11 67.31 0) (hide yes) (show_name no) (do_not_autoplace no) (effects (font (size 1.27 1.27))))
  (pin "2")
  (pin "1")))
